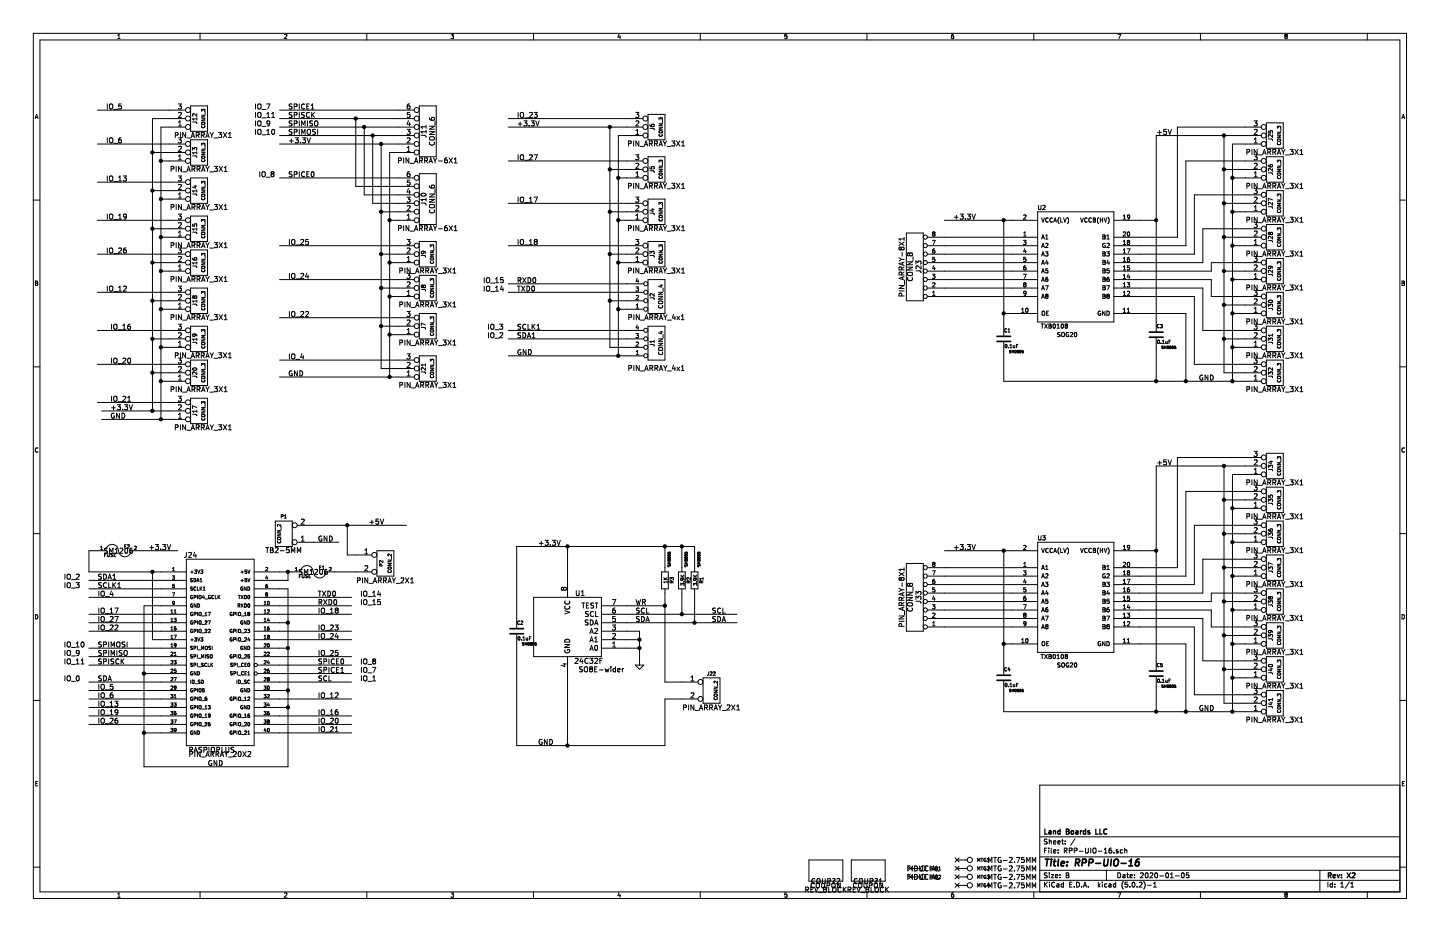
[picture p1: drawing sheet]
EESchema Schematic File Version 4
LIBS:RPP-UIO-16-cache
EELAYER 26 0
EELAYER END
$Descr B 17000 11000
encoding utf-8
Sheet 1 1
Title "RPP-UIO-16"
Date "2020-01-05"
Rev "X2"
Comp "Land Boards LLC"
Comment1 ""
Comment2 ""
Comment3 ""
Comment4 ""
$EndDescr
$Comp
L RPP-UIO-16-rescue:CONN_4 J2
U 1 1
P 7750 3500
F 0 "J2" V 7700 3500 50  0000 C CNN
F 1 "CONN_4" V 7800 3500 50  0000 C CNN
F 2 "PIN_ARRAY_4x1" H 7750 3750 60  0000 C CNN
F 3 "" H 7750 3500 60  0000 C CNN
	1    7750 3500
	1    0    0    1   
$EndComp
$Comp
L RPP-UIO-16-rescue:CONN_3 J6
U 1 1
P 7750 1500
F 0 "J6" V 7700 1500 50  0000 C CNN
F 1 "CONN_3" V 7800 1500 40  0000 C CNN
F 2 "PIN_ARRAY_3X1" H 7750 1700 60  0000 C CNN
F 3 "" H 7750 1500 60  0000 C CNN
	1    7750 1500
	1    0    0    1   
$EndComp
$Comp
L RPP-UIO-16-rescue:CONN_3 J9
U 1 1
P 5050 3000
F 0 "J9" V 5000 3000 50  0000 C CNN
F 1 "CONN_3" V 5100 3000 40  0000 C CNN
F 2 "PIN_ARRAY_3X1" H 5050 3200 60  0000 C CNN
F 3 "" H 5050 3000 60  0000 C CNN
	1    5050 3000
	1    0    0    1   
$EndComp
$Comp
L RPP-UIO-16-rescue:CONN_3 J8
U 1 1
P 5050 3400
F 0 "J8" V 5000 3400 50  0000 C CNN
F 1 "CONN_3" V 5100 3400 40  0000 C CNN
F 2 "PIN_ARRAY_3X1" H 5050 3600 60  0000 C CNN
F 3 "" H 5050 3400 60  0000 C CNN
	1    5050 3400
	1    0    0    1   
$EndComp
$Comp
L RPP-UIO-16-rescue:CONN_3 J7
U 1 1
P 5050 3850
F 0 "J7" V 5000 3850 50  0000 C CNN
F 1 "CONN_3" V 5100 3850 40  0000 C CNN
F 2 "PIN_ARRAY_3X1" H 5050 4050 60  0000 C CNN
F 3 "" H 5050 3850 60  0000 C CNN
	1    5050 3850
	1    0    0    1   
$EndComp
$Comp
L RPP-UIO-16-rescue:CONN_6 J11
U 1 1
P 5050 1550
F 0 "J11" V 5000 1550 60  0000 C CNN
F 1 "CONN_6" V 5100 1550 60  0000 C CNN
F 2 "PIN_ARRAY-6X1" H 5050 1900 60  0000 C CNN
F 3 "" H 5050 1550 60  0000 C CNN
	1    5050 1550
	1    0    0    1   
$EndComp
$Comp
L RPP-UIO-16-rescue:CONN_6 J10
U 1 1
P 5050 2350
F 0 "J10" V 5000 2350 60  0000 C CNN
F 1 "CONN_6" V 5100 2350 60  0000 C CNN
F 2 "PIN_ARRAY-6X1" H 5050 2700 60  0000 C CNN
F 3 "" H 5050 2350 60  0000 C CNN
	1    5050 2350
	1    0    0    1   
$EndComp
$Comp
L RPP-UIO-16-rescue:CONN_4 J1
U 1 1
P 7750 4050
F 0 "J1" V 7700 4050 50  0000 C CNN
F 1 "CONN_4" V 7800 4050 50  0000 C CNN
F 2 "PIN_ARRAY_4x1" H 7750 4350 60  0000 C CNN
F 3 "" H 7750 4050 60  0000 C CNN
	1    7750 4050
	1    0    0    1   
$EndComp
$Comp
L RPP-UIO-16-rescue:CONN_3 J5
U 1 1
P 7750 2000
F 0 "J5" V 7700 2000 50  0000 C CNN
F 1 "CONN_3" V 7800 2000 40  0000 C CNN
F 2 "PIN_ARRAY_3X1" H 7750 2200 60  0000 C CNN
F 3 "" H 7750 2000 60  0000 C CNN
	1    7750 2000
	1    0    0    1   
$EndComp
$Comp
L RPP-UIO-16-rescue:CONN_3 J4
U 1 1
P 7750 2500
F 0 "J4" V 7700 2500 50  0000 C CNN
F 1 "CONN_3" V 7800 2500 40  0000 C CNN
F 2 "PIN_ARRAY_3X1" H 7750 2700 60  0000 C CNN
F 3 "" H 7750 2500 60  0000 C CNN
	1    7750 2500
	1    0    0    1   
$EndComp
$Comp
L RPP-UIO-16-rescue:CONN_3 J3
U 1 1
P 7750 3000
F 0 "J3" V 7700 3000 50  0000 C CNN
F 1 "CONN_3" V 7800 3000 40  0000 C CNN
F 2 "PIN_ARRAY_3X1" H 7750 3200 60  0000 C CNN
F 3 "" H 7750 3000 60  0000 C CNN
	1    7750 3000
	1    0    0    1   
$EndComp
Text Label 2450 9050 0    60   ~ 0
GND
Text Label 1750 6500 0    60   ~ 0
+3.3V
Text Label 1150 6850 0    60   ~ 0
SDA1
Text Label 1150 6950 0    60   ~ 0
SCLK1
Text Label 1150 7050 0    60   ~ 0
IO_4
Text Label 3750 7050 0    60   ~ 0
TXD0
Text Label 3750 7150 0    60   ~ 0
RXD0
Text Label 3750 7250 0    60   ~ 0
IO_18
Text Label 3750 7450 0    60   ~ 0
IO_23
Text Label 3750 7550 0    60   ~ 0
IO_24
Text Label 1150 7250 0    60   ~ 0
IO_17
Text Label 1150 7350 0    60   ~ 0
IO_27
Text Label 1150 7450 0    60   ~ 0
IO_22
Text Label 3750 7750 0    60   ~ 0
IO_25
Text Label 1150 7650 0    60   ~ 0
SPIMOSI
Text Label 1150 7750 0    60   ~ 0
SPIMISO
Text Label 1150 7850 0    60   ~ 0
SPISCK
Text Label 3750 7850 0    60   ~ 0
SPICE0
Text Label 3750 7950 0    60   ~ 0
SPICE1
Text Label 6100 3450 0    60   ~ 0
TXD0
Text Label 6100 3350 0    60   ~ 0
RXD0
Text Label 6100 2900 0    60   ~ 0
IO_18
Text Label 6100 1400 0    60   ~ 0
IO_23
Text Label 3400 3300 0    60   ~ 0
IO_24
Text Label 3400 2900 0    60   ~ 0
IO_25
Text Label 3400 1300 0    60   ~ 0
SPICE1
Text Label 6100 4000 0    60   ~ 0
SDA1
Text Label 6100 3900 0    60   ~ 0
SCLK1
Text Label 3400 3750 0    60   ~ 0
IO_22
Text Label 3400 1600 0    60   ~ 0
SPIMOSI
Text Label 3400 1500 0    60   ~ 0
SPIMISO
Text Label 3400 1400 0    60   ~ 0
SPISCK
Text Label 6100 4200 0    60   ~ 0
GND
$Comp
L RPP-UIO-16-rescue:FUSE F2
U 1 1
P 1400 6500
F 0 "F2" H 1500 6550 40  0000 C CNN
F 1 "FUSE" H 1300 6450 40  0000 C CNN
F 2 "SM1206" H 1400 6500 60  0000 C CNN
F 3 "~" H 1400 6500 60  0000 C CNN
	1    1400 6500
	1    0    0    -1  
$EndComp
$Comp
L RPP-UIO-16-rescue:COUPON COUP?2
U 1 1
P 9750 10400
F 0 "COUP?2" H 9750 10400 60  0000 C CNN
F 1 "COUPON" H 9750 10350 60  0000 C CNN
F 2 "REV_BLOCK" H 9750 10300 60  0000 C CNN
F 3 "~" H 9750 10400 60  0000 C CNN
	1    9750 10400
	1    0    0    -1  
$EndComp
$Comp
L RPP-UIO-16-rescue:COUPON COUP?1
U 1 1
P 10250 10400
F 0 "COUP?1" H 10250 10400 60  0000 C CNN
F 1 "COUPON" H 10250 10350 60  0000 C CNN
F 2 "REV_BLOCK" H 10250 10300 60  0000 C CNN
F 3 "~" H 10250 10400 60  0000 C CNN
	1    10250 10400
	1    0    0    -1  
$EndComp
Text Label 3400 4250 0    60   ~ 0
IO_4
Text Label 6100 2400 0    60   ~ 0
IO_17
Text Label 6100 1900 0    60   ~ 0
IO_27
$Comp
L RPP-UIO-16-rescue:RASPIOPLUS J24
U 1 1
P 2600 7700
F 0 "J24" H 2250 8850 60  0000 C CNN
F 1 "RASPIOPLUS" H 2500 6550 60  0000 C CNN
F 2 "PIN_ARRAY_20X2" H 2600 6500 60  0000 C CNN
F 3 "~" H 2600 8050 60  0000 C CNN
	1    2600 7700
	1    0    0    -1  
$EndComp
Text Label 1150 8150 0    60   ~ 0
IO_5
Text Label 1150 8250 0    60   ~ 0
IO_6
Text Label 1150 8350 0    60   ~ 0
IO_13
Text Label 1150 8450 0    60   ~ 0
IO_19
Text Label 1150 8550 0    60   ~ 0
IO_26
Text Label 3750 8250 0    60   ~ 0
IO_12
Text Label 3750 8450 0    60   ~ 0
IO_16
Text Label 3750 8550 0    60   ~ 0
IO_20
Text Label 3750 8650 0    60   ~ 0
IO_21
$Comp
L RPP-UIO-16-rescue:CONN_3 J12
U 1 1
P 2350 1400
F 0 "J12" V 2300 1400 50  0000 C CNN
F 1 "CONN_3" V 2400 1400 40  0000 C CNN
F 2 "PIN_ARRAY_3X1" H 2400 1600 60  0000 C CNN
F 3 "" H 2350 1400 60  0000 C CNN
	1    2350 1400
	1    0    0    1   
$EndComp
$Comp
L RPP-UIO-16-rescue:CONN_3 J13
U 1 1
P 2350 1800
F 0 "J13" V 2300 1800 50  0000 C CNN
F 1 "CONN_3" V 2400 1800 40  0000 C CNN
F 2 "PIN_ARRAY_3X1" H 2350 2000 60  0000 C CNN
F 3 "" H 2350 1800 60  0000 C CNN
	1    2350 1800
	1    0    0    1   
$EndComp
$Comp
L RPP-UIO-16-rescue:CONN_3 J14
U 1 1
P 2350 2250
F 0 "J14" V 2300 2250 50  0000 C CNN
F 1 "CONN_3" V 2400 2250 40  0000 C CNN
F 2 "PIN_ARRAY_3X1" H 2350 2450 60  0000 C CNN
F 3 "" H 2350 2250 60  0000 C CNN
	1    2350 2250
	1    0    0    1   
$EndComp
$Comp
L RPP-UIO-16-rescue:CONN_3 J15
U 1 1
P 2350 2700
F 0 "J15" V 2300 2700 50  0000 C CNN
F 1 "CONN_3" V 2400 2700 40  0000 C CNN
F 2 "PIN_ARRAY_3X1" H 2350 2900 60  0000 C CNN
F 3 "" H 2350 2700 60  0000 C CNN
	1    2350 2700
	1    0    0    1   
$EndComp
$Comp
L RPP-UIO-16-rescue:CONN_3 J16
U 1 1
P 2350 3100
F 0 "J16" V 2300 3100 50  0000 C CNN
F 1 "CONN_3" V 2400 3100 40  0000 C CNN
F 2 "PIN_ARRAY_3X1" H 2350 3300 60  0000 C CNN
F 3 "" H 2350 3100 60  0000 C CNN
	1    2350 3100
	1    0    0    1   
$EndComp
$Comp
L RPP-UIO-16-rescue:CONN_3 J18
U 1 1
P 2350 3550
F 0 "J18" V 2300 3550 50  0000 C CNN
F 1 "CONN_3" V 2400 3550 40  0000 C CNN
F 2 "PIN_ARRAY_3X1" H 2350 3750 60  0000 C CNN
F 3 "" H 2350 3550 60  0000 C CNN
	1    2350 3550
	1    0    0    1   
$EndComp
$Comp
L RPP-UIO-16-rescue:CONN_3 J19
U 1 1
P 2350 4000
F 0 "J19" V 2300 4000 50  0000 C CNN
F 1 "CONN_3" V 2400 4000 40  0000 C CNN
F 2 "PIN_ARRAY_3X1" H 2400 4200 60  0000 C CNN
F 3 "" H 2350 4000 60  0000 C CNN
	1    2350 4000
	1    0    0    1   
$EndComp
$Comp
L RPP-UIO-16-rescue:CONN_3 J20
U 1 1
P 2350 4400
F 0 "J20" V 2300 4400 50  0000 C CNN
F 1 "CONN_3" V 2400 4400 40  0000 C CNN
F 2 "PIN_ARRAY_3X1" H 2350 4600 60  0000 C CNN
F 3 "" H 2350 4400 60  0000 C CNN
	1    2350 4400
	1    0    0    1   
$EndComp
$Comp
L RPP-UIO-16-rescue:CONN_3 J17
U 1 1
P 2350 4850
F 0 "J17" V 2300 4850 50  0000 C CNN
F 1 "CONN_3" V 2400 4850 40  0000 C CNN
F 2 "PIN_ARRAY_3X1" H 2400 5050 60  0000 C CNN
F 3 "" H 2350 4850 60  0000 C CNN
	1    2350 4850
	1    0    0    1   
$EndComp
Text Label 1300 4850 0    60   ~ 0
+3.3V
Text Label 1300 4950 0    60   ~ 0
GND
Text Label 1250 1300 0    60   ~ 0
IO_5
Text Label 1250 1700 0    60   ~ 0
IO_6
Text Label 1250 2150 0    60   ~ 0
IO_13
Text Label 1250 2600 0    60   ~ 0
IO_19
Text Label 1250 3000 0    60   ~ 0
IO_26
Text Label 1250 3450 0    60   ~ 0
IO_12
Text Label 1300 3900 0    60   ~ 0
IO_16
Text Label 1300 4300 0    60   ~ 0
IO_20
Text Label 1300 4750 0    60   ~ 0
IO_21
$Comp
L RPP-UIO-16-rescue:CONN_1 MTG4
U 1 1
P 11450 10450
F 0 "MTG4" H 11530 10450 40  0000 L CNN
F 1 "CONN_1" H 11450 10505 30  0001 C CNN
F 2 "MTG-2.75MM" H 11950 10450 60  0000 C CNN
F 3 "" H 11450 10450 60  0000 C CNN
	1    11450 10450
	1    0    0    -1  
$EndComp
$Comp
L RPP-UIO-16-rescue:CONN_1 MTG3
U 1 1
P 11450 10350
F 0 "MTG3" H 11530 10350 40  0000 L CNN
F 1 "CONN_1" H 11450 10405 30  0001 C CNN
F 2 "MTG-2.75MM" H 11950 10350 60  0000 C CNN
F 3 "" H 11450 10350 60  0000 C CNN
	1    11450 10350
	1    0    0    -1  
$EndComp
$Comp
L RPP-UIO-16-rescue:CONN_1 MTG2
U 1 1
P 11450 10250
F 0 "MTG2" H 11530 10250 40  0000 L CNN
F 1 "CONN_1" H 11450 10305 30  0001 C CNN
F 2 "MTG-2.75MM" H 11950 10250 60  0000 C CNN
F 3 "" H 11450 10250 60  0000 C CNN
	1    11450 10250
	1    0    0    -1  
$EndComp
$Comp
L RPP-UIO-16-rescue:CONN_1 MTG1
U 1 1
P 11450 10150
F 0 "MTG1" H 11530 10150 40  0000 L CNN
F 1 "CONN_1" H 11450 10205 30  0001 C CNN
F 2 "MTG-2.75MM" H 11950 10150 60  0000 C CNN
F 3 "" H 11450 10150 60  0000 C CNN
	1    11450 10150
	1    0    0    -1  
$EndComp
NoConn ~ 11300 10450
NoConn ~ 11300 10350
NoConn ~ 11300 10250
NoConn ~ 11300 10150
Text Label 3400 2100 0    60   ~ 0
SPICE0
Text Label 3400 1700 0    60   ~ 0
+3.3V
$Comp
L RPP-UIO-16-rescue:CONN_3 J21
U 1 1
P 5050 4350
F 0 "J21" V 5000 4350 50  0000 C CNN
F 1 "CONN_3" V 5100 4350 40  0000 C CNN
F 2 "PIN_ARRAY_3X1" H 5050 4550 60  0000 C CNN
F 3 "" H 5050 4350 60  0000 C CNN
	1    5050 4350
	1    0    0    1   
$EndComp
Text Label 3400 4450 0    60   ~ 0
GND
Text Label 6100 1500 0    60   ~ 0
+3.3V
Text Label 6350 6450 0    60   ~ 0
+3.3V
Text Label 6350 8800 0    60   ~ 0
GND
Text Label 1150 8050 0    60   ~ 0
SDA
Text Label 3750 8050 0    60   ~ 0
SCL
Text Label 8400 7350 0    60   ~ 0
SDA
Text Label 8400 7250 0    60   ~ 0
SCL
$Comp
L Device:R R3
U 1 1
P 7850 6850
F 0 "R3" V 7930 6850 40  0000 C CNN
F 1 "1K" V 7857 6851 40  0000 C CNN
F 2 "SM0805" V 7900 7100 30  0000 C CNN
F 3 "~" H 7850 6850 30  0000 C CNN
	1    7850 6850
	1    0    0    -1  
$EndComp
Text Label 7500 7150 0    60   ~ 0
WR
Text Label 7500 7250 0    60   ~ 0
SCL
Text Label 7500 7350 0    60   ~ 0
SDA
$Comp
L RPP-UIO-16-rescue:24C512 U1
U 1 1
P 6700 7350
F 0 "U1" H 6850 7700 60  0000 C CNN
F 1 "24C32F" H 6950 6900 60  0000 C CNN
F 2 "SO8E-wider" H 7100 6800 60  0000 C CNN
F 3 "~" H 6700 7350 60  0000 C CNN
	1    6700 7350
	1    0    0    -1  
$EndComp
$Comp
L RPP-UIO-16-rescue:TXB0108 U2
U 1 1
P 12700 3150
F 0 "U2" H 12300 3850 50  0000 C CNN
F 1 "TXB0108" H 12450 2450 50  0000 C CNN
F 2 "SOG20" H 12600 2350 50  0000 C CNN
F 3 "DOCUMENTATION" H 12650 2400 50  0001 C CNN
	1    12700 3150
	1    0    0    -1  
$EndComp
Text Label 11250 2600 0    60   ~ 0
+3.3V
$Comp
L RPP-UIO-16-rescue:CONN_8 J23
U 1 1
P 10800 3150
F 0 "J23" V 10750 3150 60  0000 C CNN
F 1 "CONN_8" V 10850 3150 60  0000 C CNN
F 2 "PIN_ARRAY-8X1" V 10950 3150 60  0000 C CNN
F 3 "" H 10800 3150 60  0000 C CNN
	1    10800 3150
	-1   0    0    1   
$EndComp
$Comp
L RPP-UIO-16-rescue:CONN_3 J25
U 1 1
P 15050 1600
F 0 "J25" V 15000 1600 50  0000 C CNN
F 1 "CONN_3" V 15100 1600 40  0000 C CNN
F 2 "PIN_ARRAY_3X1" H 15050 1800 60  0000 C CNN
F 3 "" H 15050 1600 60  0000 C CNN
	1    15050 1600
	1    0    0    1   
$EndComp
Text Label 4350 6200 0    60   ~ 0
+5V
Text Label 13650 1600 0    60   ~ 0
+5V
$Comp
L RPP-UIO-16-rescue:CONN_3 J26
U 1 1
P 15050 2000
F 0 "J26" V 15000 2000 50  0000 C CNN
F 1 "CONN_3" V 15100 2000 40  0000 C CNN
F 2 "PIN_ARRAY_3X1" H 15050 2200 60  0000 C CNN
F 3 "" H 15050 2000 60  0000 C CNN
	1    15050 2000
	1    0    0    1   
$EndComp
$Comp
L RPP-UIO-16-rescue:CONN_3 J27
U 1 1
P 15050 2400
F 0 "J27" V 15000 2400 50  0000 C CNN
F 1 "CONN_3" V 15100 2400 40  0000 C CNN
F 2 "PIN_ARRAY_3X1" H 15050 2600 60  0000 C CNN
F 3 "" H 15050 2400 60  0000 C CNN
	1    15050 2400
	1    0    0    1   
$EndComp
$Comp
L RPP-UIO-16-rescue:CONN_3 J28
U 1 1
P 15050 2800
F 0 "J28" V 15000 2800 50  0000 C CNN
F 1 "CONN_3" V 15100 2800 40  0000 C CNN
F 2 "PIN_ARRAY_3X1" H 15050 3000 60  0000 C CNN
F 3 "" H 15050 2800 60  0000 C CNN
	1    15050 2800
	1    0    0    1   
$EndComp
$Comp
L RPP-UIO-16-rescue:CONN_3 J29
U 1 1
P 15050 3200
F 0 "J29" V 15000 3200 50  0000 C CNN
F 1 "CONN_3" V 15100 3200 40  0000 C CNN
F 2 "PIN_ARRAY_3X1" H 15050 3400 60  0000 C CNN
F 3 "" H 15050 3200 60  0000 C CNN
	1    15050 3200
	1    0    0    1   
$EndComp
$Comp
L RPP-UIO-16-rescue:CONN_3 J30
U 1 1
P 15050 3600
F 0 "J30" V 15000 3600 50  0000 C CNN
F 1 "CONN_3" V 15100 3600 40  0000 C CNN
F 2 "PIN_ARRAY_3X1" H 15050 3800 60  0000 C CNN
F 3 "" H 15050 3600 60  0000 C CNN
	1    15050 3600
	1    0    0    1   
$EndComp
$Comp
L RPP-UIO-16-rescue:CONN_3 J31
U 1 1
P 15050 4000
F 0 "J31" V 15000 4000 50  0000 C CNN
F 1 "CONN_3" V 15100 4000 40  0000 C CNN
F 2 "PIN_ARRAY_3X1" H 15050 4200 60  0000 C CNN
F 3 "" H 15050 4000 60  0000 C CNN
	1    15050 4000
	1    0    0    1   
$EndComp
$Comp
L RPP-UIO-16-rescue:CONN_3 J32
U 1 1
P 15050 4400
F 0 "J32" V 15000 4400 50  0000 C CNN
F 1 "CONN_3" V 15100 4400 40  0000 C CNN
F 2 "PIN_ARRAY_3X1" H 15050 4600 60  0000 C CNN
F 3 "" H 15050 4400 60  0000 C CNN
	1    15050 4400
	1    0    0    1   
$EndComp
Text Label 14150 4500 0    60   ~ 0
GND
$Comp
L RPP-UIO-16-rescue:FUSE F1
U 1 1
P 3700 6750
F 0 "F1" H 3800 6800 40  0000 C CNN
F 1 "FUSE" H 3600 6700 40  0000 C CNN
F 2 "SM1206" H 3700 6750 60  0000 C CNN
F 3 "~" H 3700 6750 60  0000 C CNN
	1    3700 6750
	1    0    0    -1  
$EndComp
$Comp
L Device:C C1
U 1 1
P 11850 4000
F 0 "C1" H 11850 4100 40  0000 L CNN
F 1 "0.1uF" H 11856 3915 40  0000 L CNN
F 2 "SM0805" H 12000 3850 30  0000 C CNN
F 3 "~" H 11850 4000 60  0000 C CNN
	1    11850 4000
	1    0    0    -1  
$EndComp
$Comp
L Device:C C3
U 1 1
P 13650 3950
F 0 "C3" H 13650 4050 40  0000 L CNN
F 1 "0.1uF" H 13656 3865 40  0000 L CNN
F 2 "SM0805" H 13800 3800 30  0000 C CNN
F 3 "~" H 13650 3950 60  0000 C CNN
	1    13650 3950
	1    0    0    -1  
$EndComp
$Comp
L Device:C C2
U 1 1
P 6100 7450
F 0 "C2" H 6100 7550 40  0000 L CNN
F 1 "0.1uF" H 6106 7365 40  0000 L CNN
F 2 "SM0805" H 6250 7300 30  0000 C CNN
F 3 "~" H 6100 7450 60  0000 C CNN
	1    6100 7450
	1    0    0    -1  
$EndComp
Wire Wire Line
	1050 6750 1800 6750
Connection ~ 1800 6750
Wire Wire Line
	1900 6950 1050 6950
Wire Wire Line
	1900 7050 1050 7050
Wire Wire Line
	1900 7250 1050 7250
Wire Wire Line
	1900 7350 1050 7350
Wire Wire Line
	1900 7450 1050 7450
Wire Wire Line
	1900 6850 1050 6850
Wire Wire Line
	1900 7650 1050 7650
Wire Wire Line
	1900 7750 1050 7750
Wire Wire Line
	1900 8150 1050 8150
Wire Wire Line
	4150 7050 3300 7050
Wire Wire Line
	4150 7150 3300 7150
Wire Wire Line
	4150 7250 3300 7250
Wire Wire Line
	4150 7450 3300 7450
Wire Wire Line
	4150 7550 3300 7550
Wire Wire Line
	4150 7750 3300 7750
Wire Wire Line
	4150 7850 3300 7850
Wire Wire Line
	4150 7950 3300 7950
Wire Wire Line
	1800 6750 1800 7550
Wire Wire Line
	1800 7550 1900 7550
Wire Wire Line
	1900 7150 1700 7150
Wire Wire Line
	1700 7150 1700 7950
Wire Wire Line
	1700 7950 1900 7950
Wire Wire Line
	3400 9050 1700 9050
Wire Wire Line
	3400 6950 3400 7350
Wire Wire Line
	3400 6950 3300 6950
Connection ~ 1700 7950
Wire Wire Line
	3300 7350 3400 7350
Connection ~ 3400 7350
Wire Wire Line
	3300 7650 3400 7650
Connection ~ 3400 7650
Wire Wire Line
	3300 1300 4700 1300
Wire Wire Line
	3300 1500 4300 1500
Wire Wire Line
	3300 1600 4400 1600
Wire Wire Line
	3300 1700 4500 1700
Wire Wire Line
	3300 1400 4200 1400
Wire Wire Line
	4700 1800 4600 1800
Wire Wire Line
	6000 4200 7300 4200
Connection ~ 7300 4200
Wire Wire Line
	7300 3650 7400 3650
Connection ~ 7300 3650
Wire Wire Line
	7300 3100 7400 3100
Connection ~ 7300 3100
Wire Wire Line
	7300 2600 7400 2600
Connection ~ 7300 2600
Wire Wire Line
	7400 2100 7300 2100
Connection ~ 7300 2100
Wire Wire Line
	7400 1600 7300 1600
Wire Wire Line
	4600 3950 4700 3950
Connection ~ 4600 3950
Wire Wire Line
	4600 3500 4700 3500
Connection ~ 4600 3500
Wire Wire Line
	4600 3100 4700 3100
Connection ~ 4600 3100
Wire Wire Line
	4700 2600 4600 2600
Connection ~ 4600 2600
Wire Wire Line
	4700 2500 4500 2500
Connection ~ 4500 2500
Wire Wire Line
	4500 3000 4700 3000
Connection ~ 4500 3000
Wire Wire Line
	4500 3400 4700 3400
Connection ~ 4500 3400
Wire Wire Line
	4500 3850 4700 3850
Connection ~ 4500 3850
Wire Wire Line
	6000 1500 7200 1500
Connection ~ 7200 1500
Wire Wire Line
	7400 2000 7200 2000
Connection ~ 7200 2000
Wire Wire Line
	7200 2500 7400 2500
Connection ~ 7200 2500
Wire Wire Line
	7200 3000 7400 3000
Connection ~ 7200 3000
Wire Wire Line
	7200 3550 7400 3550
Connection ~ 7200 3550
Wire Wire Line
	3300 8150 3400 8150
Connection ~ 3400 8150
Wire Wire Line
	3300 8350 3400 8350
Connection ~ 3400 8350
Wire Wire Line
	1900 8650 1700 8650
Connection ~ 1700 8650
Wire Wire Line
	1900 7850 1050 7850
Wire Wire Line
	1900 8250 1050 8250
Wire Wire Line
	1900 8350 1050 8350
Wire Wire Line
	1900 8450 1050 8450
Wire Wire Line
	1900 8550 1050 8550
Wire Wire Line
	4150 8250 3300 8250
Wire Wire Line
	4150 8550 3300 8550
Wire Wire Line
	4150 8650 3300 8650
Wire Wire Line
	4150 8450 3300 8450
Wire Wire Line
	1200 4850 1800 4850
Wire Wire Line
	2000 1500 1900 1500
Wire Wire Line
	1900 1500 1900 1900
Wire Wire Line
	1200 4950 1900 4950
Connection ~ 1900 4950
Wire Wire Line
	1800 1400 1800 1800
Wire Wire Line
	1800 1400 2000 1400
Connection ~ 1800 4850
Wire Wire Line
	2000 1900 1900 1900
Connection ~ 1900 1900
Wire Wire Line
	2000 1800 1800 1800
Connection ~ 1800 1800
Wire Wire Line
	2000 2350 1900 2350
Connection ~ 1900 2350
Wire Wire Line
	2000 2250 1800 2250
Connection ~ 1800 2250
Wire Wire Line
	2000 2800 1900 2800
Connection ~ 1900 2800
Wire Wire Line
	2000 2700 1800 2700
Connection ~ 1800 2700
Wire Wire Line
	2000 3200 1900 3200
Connection ~ 1900 3200
Wire Wire Line
	2000 3100 1800 3100
Connection ~ 1800 3100
Wire Wire Line
	2000 3650 1900 3650
Connection ~ 1900 3650
Wire Wire Line
	2000 3550 1800 3550
Connection ~ 1800 3550
Wire Wire Line
	2000 4100 1900 4100
Connection ~ 1900 4100
Wire Wire Line
	2000 4000 1800 4000
Connection ~ 1800 4000
Wire Wire Line
	2000 4500 1900 4500
Connection ~ 1900 4500
Wire Wire Line
	2000 4400 1800 4400
Connection ~ 1800 4400
Wire Wire Line
	2000 1300 1150 1300
Wire Wire Line
	2000 1700 1150 1700
Wire Wire Line
	2000 2150 1150 2150
Wire Wire Line
	2000 2600 1150 2600
Wire Wire Line
	2000 3000 1150 3000
Wire Wire Line
	2000 3450 1150 3450
Wire Wire Line
	2000 4300 1150 4300
Wire Wire Line
	2000 4750 1150 4750
Wire Wire Line
	2000 3900 1150 3900
Connection ~ 4500 1700
Wire Wire Line
	4700 2400 4400 2400
Wire Wire Line
	4400 2400 4400 1600
Connection ~ 4400 1600
Wire Wire Line
	4700 2300 4300 2300
Wire Wire Line
	4300 2300 4300 1500
Connection ~ 4300 1500
Wire Wire Line
	4700 2200 4200 2200
Wire Wire Line
	4200 2200 4200 1400
Connection ~ 4200 1400
Wire Wire Line
	4700 2100 3300 2100
Wire Wire Line
	4700 2900 3300 2900
Wire Wire Line
	4700 3300 3300 3300
Wire Wire Line
	4700 3750 3300 3750
Wire Wire Line
	3300 4450 4600 4450
Connection ~ 4600 4450
Wire Wire Line
	4700 4250 3300 4250
Wire Wire Line
	7200 4100 7400 4100
Wire Wire Line
	7400 1400 6000 1400
Wire Wire Line
	7400 1900 6000 1900
Wire Wire Line
	7400 2400 6000 2400
Wire Wire Line
	7400 2900 6000 2900
Wire Wire Line
	7400 3450 6000 3450
Wire Wire Line
	7400 3350 6000 3350
Wire Wire Line
	7400 4000 6000 4000
Wire Wire Line
	7400 3900 6000 3900
Wire Wire Line
	1050 6750 1050 6500
Wire Wire Line
	1050 6500 1150 6500
Wire Wire Line
	1650 6500 2100 6500
Wire Wire Line
	4600 1800 4600 2600
Wire Wire Line
	4500 1700 4500 2500
Wire Wire Line
	4500 4350 4700 4350
Wire Wire Line
	7300 1600 7300 2100
Wire Wire Line
	7200 1500 7200 2000
Wire Wire Line
	6700 6450 6700 6850
Wire Wire Line
	6700 7950 6700 8800
Connection ~ 6700 6450
Connection ~ 6700 8800
Wire Wire Line
	1900 8050 1050 8050
Wire Wire Line
	3300 8050 4150 8050
Wire Wire Line
	7400 7350 8200 7350
Wire Wire Line
	7400 7250 8050 7250
Wire Wire Line
	7400 7150 7850 7150
Wire Wire Line
	7850 7000 7850 7150
Connection ~ 7850 7150
Wire Wire Line
	7850 6450 7850 6700
Connection ~ 7850 6450
Wire Wire Line
	3300 6850 3400 6850
Wire Wire Line
	3400 6850 3400 6750
Wire Wire Line
	3300 6750 3400 6750
Connection ~ 3400 6750
Wire Wire Line
	11950 3700 11850 3700
Wire Wire Line
	11850 2600 11850 3700
Wire Wire Line
	11150 2600 11850 2600
Connection ~ 11850 2600
Wire Wire Line
	11950 2800 11150 2800
Wire Wire Line
	11950 2900 11150 2900
Wire Wire Line
	11950 3000 11150 3000
Wire Wire Line
	11950 3100 11150 3100
Wire Wire Line
	11950 3200 11150 3200
Wire Wire Line
	11950 3300 11150 3300
Wire Wire Line
	11950 3400 11150 3400
Wire Wire Line
	11950 3500 11150 3500
Wire Wire Line
	13450 3700 14000 3700
Wire Wire Line
	14000 4500 14000 3700
Wire Wire Line
	11850 4500 13650 4500
Wire Wire Line
	14700 1700 14550 1700
Wire Wire Line
	14550 1700 14550 2100
Connection ~ 14550 4500
Wire Wire Line
	13450 2600 13650 2600
Wire Wire Line
	13650 1600 13650 2600
Wire Wire Line
	13650 1600 14450 1600
Wire Wire Line
	14450 1600 14450 2000
Wire Wire Line
	14450 4400 14700 4400
Connection ~ 14450 1600
Wire Wire Line
	14700 4100 14550 4100
Connection ~ 14550 4100
Wire Wire Line
	14700 3700 14550 3700
Connection ~ 14550 3700
Wire Wire Line
	14700 3300 14550 3300
Connection ~ 14550 3300
Wire Wire Line
	14700 2900 14550 2900
Connection ~ 14550 2900
Wire Wire Line
	14700 2500 14550 2500
Connection ~ 14550 2500
Wire Wire Line
	14700 2100 14550 2100
Connection ~ 14550 2100
Wire Wire Line
	14700 2000 14450 2000
Connection ~ 14450 2000
Wire Wire Line
	14700 2400 14450 2400
Connection ~ 14450 2400
Wire Wire Line
	14700 2800 14450 2800
Connection ~ 14450 2800
Wire Wire Line
	14700 3200 14450 3200
Connection ~ 14450 3200
Wire Wire Line
	14700 3600 14450 3600
Connection ~ 14450 3600
Wire Wire Line
	14700 4000 14450 4000
Connection ~ 14450 4000
Wire Wire Line
	14700 4300 14100 4300
Wire Wire Line
	14100 4300 14100 3500
Wire Wire Line
	14100 3500 13450 3500
Wire Wire Line
	14700 3900 14200 3900
Wire Wire Line
	14200 3900 14200 3400
Wire Wire Line
	14200 3400 13450 3400
Wire Wire Line
	14700 3500 14300 3500
Wire Wire Line
	14300 3500 14300 3300
Wire Wire Line
	14300 3300 13450 3300
Wire Wire Line
	13450 3200 14300 3200
Wire Wire Line
	14300 3200 14300 3100
Wire Wire Line
	14300 3100 14700 3100
Wire Wire Line
	13450 3100 14200 3100
Wire Wire Line
	14200 3100 14200 2700
Wire Wire Line
	14200 2700 14700 2700
Wire Wire Line
	13450 3000 14100 3000
Wire Wire Line
	14100 3000 14100 2300
Wire Wire Line
	14100 2300 14700 2300
Wire Wire Line
	13450 2900 14000 2900
Wire Wire Line
	14000 2900 14000 1900
Wire Wire Line
	14000 1900 14700 1900
Wire Wire Line
	13450 2800 13900 2800
Wire Wire Line
	13900 2800 13900 1500
Wire Wire Line
	13900 1500 14700 1500
Connection ~ 11850 3700
Wire Wire Line
	11850 4500 11850 4150
Connection ~ 14000 4500
Wire Wire Line
	13650 4100 13650 4500
Connection ~ 13650 4500
Connection ~ 13650 2600
Wire Wire Line
	6100 7300 6100 6450
Wire Wire Line
	6100 7600 6100 8800
$Comp
L RPP-UIO-16-rescue:CONN_1 FID1
U 1 1
P 10900 10250
F 0 "FID1" H 10980 10250 40  0000 L CNN
F 1 "CONN_1" H 10900 10305 30  0001 C CNN
F 2 "FIDUCIAL" H 10900 10250 60  0000 C CNN
F 3 "" H 10900 10250 60  0000 C CNN
	1    10900 10250
	1    0    0    -1  
$EndComp
$Comp
L RPP-UIO-16-rescue:CONN_1 FID2
U 1 1
P 10900 10350
F 0 "FID2" H 10980 10350 40  0000 L CNN
F 1 "CONN_1" H 10900 10405 30  0001 C CNN
F 2 "FIDUCIAL" H 10900 10350 60  0000 C CNN
F 3 "" H 10900 10350 60  0000 C CNN
	1    10900 10350
	1    0    0    -1  
$EndComp
NoConn ~ 10750 10250
NoConn ~ 10750 10350
$Comp
L Device:R R2
U 1 1
P 8050 6850
F 0 "R2" V 8130 6850 40  0000 C CNN
F 1 "3.9K" V 8057 6851 40  0000 C CNN
F 2 "SM0805" V 8100 7100 30  0000 C CNN
F 3 "~" H 8050 6850 30  0000 C CNN
	1    8050 6850
	1    0    0    -1  
$EndComp
$Comp
L Device:R R1
U 1 1
P 8200 6850
F 0 "R1" V 8280 6850 40  0000 C CNN
F 1 "3.9K" V 8207 6851 40  0000 C CNN
F 2 "SM0805" V 8250 7100 30  0000 C CNN
F 3 "~" H 8200 6850 30  0000 C CNN
	1    8200 6850
	1    0    0    -1  
$EndComp
Wire Wire Line
	8200 6450 8200 6700
Wire Wire Line
	8050 6450 8050 6700
Wire Wire Line
	8050 7000 8050 7250
Wire Wire Line
	8200 7000 8200 7350
Wire Wire Line
	7400 7450 7550 7450
Wire Wire Line
	7550 7450 7550 7550
Wire Wire Line
	7400 7550 7550 7550
Connection ~ 7550 7550
Wire Wire Line
	7400 7650 7550 7650
Connection ~ 7550 7650
$Comp
L power:GND #PWR01
U 1 1
P 7550 7800
F 0 "#PWR01" H 7550 7800 30  0001 C CNN
F 1 "GND" H 7550 7730 30  0001 C CNN
F 2 "" H 7550 7800 60  0000 C CNN
F 3 "" H 7550 7800 60  0000 C CNN
	1    7550 7800
	1    0    0    -1  
$EndComp
$Comp
L RPP-UIO-16-rescue:CONN_2 J22
U 1 1
P 8400 8150
F 0 "J22" H 8400 8350 40  0000 C CNN
F 1 "CONN_2" V 8450 8150 40  0000 C CNN
F 2 "PIN_ARRAY_2X1" H 8400 7950 60  0000 C CNN
F 3 "" H 8400 8150 60  0000 C CNN
	1    8400 8150
	1    0    0    -1  
$EndComp
Wire Wire Line
	7850 8050 8050 8050
Wire Wire Line
	8050 8250 7850 8250
Wire Wire Line
	7850 8800 7850 8250
Wire Wire Line
	6100 8800 6700 8800
Wire Wire Line
	6100 6450 6700 6450
Connection ~ 8050 6450
Connection ~ 8200 7350
Connection ~ 8050 7250
$Comp
L RPP-UIO-16-rescue:TXB0108 U3
U 1 1
P 12700 7050
F 0 "U3" H 12300 7750 50  0000 C CNN
F 1 "TXB0108" H 12450 6350 50  0000 C CNN
F 2 "SOG20" H 12600 6250 50  0000 C CNN
F 3 "DOCUMENTATION" H 12650 6300 50  0001 C CNN
	1    12700 7050
	1    0    0    -1  
$EndComp
Text Label 11250 6500 0    60   ~ 0
+3.3V
$Comp
L RPP-UIO-16-rescue:CONN_8 J33
U 1 1
P 10800 7050
F 0 "J33" V 10750 7050 60  0000 C CNN
F 1 "CONN_8" V 10850 7050 60  0000 C CNN
F 2 "PIN_ARRAY-8X1" V 10950 7050 60  0000 C CNN
F 3 "" H 10800 7050 60  0000 C CNN
	1    10800 7050
	-1   0    0    1   
$EndComp
$Comp
L RPP-UIO-16-rescue:CONN_3 J34
U 1 1
P 15050 5500
F 0 "J34" V 15000 5500 50  0000 C CNN
F 1 "CONN_3" V 15100 5500 40  0000 C CNN
F 2 "PIN_ARRAY_3X1" H 15050 5700 60  0000 C CNN
F 3 "" H 15050 5500 60  0000 C CNN
	1    15050 5500
	1    0    0    1   
$EndComp
Text Label 13650 5500 0    60   ~ 0
+5V
$Comp
L RPP-UIO-16-rescue:CONN_3 J35
U 1 1
P 15050 5900
F 0 "J35" V 15000 5900 50  0000 C CNN
F 1 "CONN_3" V 15100 5900 40  0000 C CNN
F 2 "PIN_ARRAY_3X1" H 15050 6100 60  0000 C CNN
F 3 "" H 15050 5900 60  0000 C CNN
	1    15050 5900
	1    0    0    1   
$EndComp
$Comp
L RPP-UIO-16-rescue:CONN_3 J36
U 1 1
P 15050 6300
F 0 "J36" V 15000 6300 50  0000 C CNN
F 1 "CONN_3" V 15100 6300 40  0000 C CNN
F 2 "PIN_ARRAY_3X1" H 15050 6500 60  0000 C CNN
F 3 "" H 15050 6300 60  0000 C CNN
	1    15050 6300
	1    0    0    1   
$EndComp
$Comp
L RPP-UIO-16-rescue:CONN_3 J37
U 1 1
P 15050 6700
F 0 "J37" V 15000 6700 50  0000 C CNN
F 1 "CONN_3" V 15100 6700 40  0000 C CNN
F 2 "PIN_ARRAY_3X1" H 15050 6900 60  0000 C CNN
F 3 "" H 15050 6700 60  0000 C CNN
	1    15050 6700
	1    0    0    1   
$EndComp
$Comp
L RPP-UIO-16-rescue:CONN_3 J38
U 1 1
P 15050 7100
F 0 "J38" V 15000 7100 50  0000 C CNN
F 1 "CONN_3" V 15100 7100 40  0000 C CNN
F 2 "PIN_ARRAY_3X1" H 15050 7300 60  0000 C CNN
F 3 "" H 15050 7100 60  0000 C CNN
	1    15050 7100
	1    0    0    1   
$EndComp
$Comp
L RPP-UIO-16-rescue:CONN_3 J39
U 1 1
P 15050 7500
F 0 "J39" V 15000 7500 50  0000 C CNN
F 1 "CONN_3" V 15100 7500 40  0000 C CNN
F 2 "PIN_ARRAY_3X1" H 15050 7700 60  0000 C CNN
F 3 "" H 15050 7500 60  0000 C CNN
	1    15050 7500
	1    0    0    1   
$EndComp
$Comp
L RPP-UIO-16-rescue:CONN_3 J40
U 1 1
P 15050 7900
F 0 "J40" V 15000 7900 50  0000 C CNN
F 1 "CONN_3" V 15100 7900 40  0000 C CNN
F 2 "PIN_ARRAY_3X1" H 15050 8100 60  0000 C CNN
F 3 "" H 15050 7900 60  0000 C CNN
	1    15050 7900
	1    0    0    1   
$EndComp
$Comp
L RPP-UIO-16-rescue:CONN_3 J41
U 1 1
P 15050 8300
F 0 "J41" V 15000 8300 50  0000 C CNN
F 1 "CONN_3" V 15100 8300 40  0000 C CNN
F 2 "PIN_ARRAY_3X1" H 15050 8500 60  0000 C CNN
F 3 "" H 15050 8300 60  0000 C CNN
	1    15050 8300
	1    0    0    1   
$EndComp
Text Label 14150 8400 0    60   ~ 0
GND
$Comp
L Device:C C4
U 1 1
P 11850 8000
F 0 "C4" H 11850 8100 40  0000 L CNN
F 1 "0.1uF" H 11856 7915 40  0000 L CNN
F 2 "SM0805" H 12000 7850 30  0000 C CNN
F 3 "~" H 11850 8000 60  0000 C CNN
	1    11850 8000
	1    0    0    -1  
$EndComp
$Comp
L Device:C C5
U 1 1
P 13650 7950
F 0 "C5" H 13650 8050 40  0000 L CNN
F 1 "0.1uF" H 13656 7865 40  0000 L CNN
F 2 "SM0805" H 13800 7800 30  0000 C CNN
F 3 "~" H 13650 7950 60  0000 C CNN
	1    13650 7950
	1    0    0    -1  
$EndComp
Wire Wire Line
	11950 7600 11850 7600
Wire Wire Line
	11850 6500 11850 7600
Wire Wire Line
	11150 6500 11850 6500
Connection ~ 11850 6500
Wire Wire Line
	11950 6700 11150 6700
Wire Wire Line
	11950 6800 11150 6800
Wire Wire Line
	11950 6900 11150 6900
Wire Wire Line
	11950 7000 11150 7000
Wire Wire Line
	11950 7100 11150 7100
Wire Wire Line
	11950 7200 11150 7200
Wire Wire Line
	11950 7300 11150 7300
Wire Wire Line
	11950 7400 11150 7400
Wire Wire Line
	13450 7600 14000 7600
Wire Wire Line
	14000 8400 14000 7600
Wire Wire Line
	11850 8400 13650 8400
Wire Wire Line
	14700 5600 14550 5600
Wire Wire Line
	14550 5600 14550 6000
Connection ~ 14550 8400
Wire Wire Line
	13450 6500 13650 6500
Wire Wire Line
	13650 5500 13650 6500
Wire Wire Line
	13650 5500 14450 5500
Wire Wire Line
	14450 5500 14450 5900
Wire Wire Line
	14450 8300 14700 8300
Connection ~ 14450 5500
Wire Wire Line
	14700 8000 14550 8000
Connection ~ 14550 8000
Wire Wire Line
	14700 7600 14550 7600
Connection ~ 14550 7600
Wire Wire Line
	14700 7200 14550 7200
Connection ~ 14550 7200
Wire Wire Line
	14700 6800 14550 6800
Connection ~ 14550 6800
Wire Wire Line
	14700 6400 14550 6400
Connection ~ 14550 6400
Wire Wire Line
	14700 6000 14550 6000
Connection ~ 14550 6000
Wire Wire Line
	14700 5900 14450 5900
Connection ~ 14450 5900
Wire Wire Line
	14700 6300 14450 6300
Connection ~ 14450 6300
Wire Wire Line
	14700 6700 14450 6700
Connection ~ 14450 6700
Wire Wire Line
	14700 7100 14450 7100
Connection ~ 14450 7100
Wire Wire Line
	14700 7500 14450 7500
Connection ~ 14450 7500
Wire Wire Line
	14700 7900 14450 7900
Connection ~ 14450 7900
Wire Wire Line
	14700 8200 14100 8200
Wire Wire Line
	14100 8200 14100 7400
Wire Wire Line
	14100 7400 13450 7400
Wire Wire Line
	14700 7800 14200 7800
Wire Wire Line
	14200 7800 14200 7300
Wire Wire Line
	14200 7300 13450 7300
Wire Wire Line
	14700 7400 14300 7400
Wire Wire Line
	14300 7400 14300 7200
Wire Wire Line
	14300 7200 13450 7200
Wire Wire Line
	13450 7100 14300 7100
Wire Wire Line
	14300 7100 14300 7000
Wire Wire Line
	14300 7000 14700 7000
Wire Wire Line
	13450 7000 14200 7000
Wire Wire Line
	14200 7000 14200 6600
Wire Wire Line
	14200 6600 14700 6600
Wire Wire Line
	13450 6900 14100 6900
Wire Wire Line
	14100 6900 14100 6200
Wire Wire Line
	14100 6200 14700 6200
Wire Wire Line
	13450 6800 14000 6800
Wire Wire Line
	14000 6800 14000 5800
Wire Wire Line
	14000 5800 14700 5800
Wire Wire Line
	13450 6700 13900 6700
Wire Wire Line
	13900 6700 13900 5400
Wire Wire Line
	13900 5400 14700 5400
Connection ~ 11850 7600
Wire Wire Line
	11850 8400 11850 8150
Connection ~ 14000 8400
Wire Wire Line
	13650 8100 13650 8400
Connection ~ 13650 8400
Connection ~ 13650 6500
Wire Wire Line
	3700 6200 4100 6200
$Comp
L RPP-UIO-16-rescue:CONN_2 P1
U 1 1
P 3350 6300
F 0 "P1" H 3350 6100 40  0000 C CNN
F 1 "CONN_2" V 3400 6300 40  0000 C CNN
F 2 "TB2-5MM" H 3350 6500 60  0000 C CNN
F 3 "" H 3350 6300 60  0000 C CNN
	1    3350 6300
	-1   0    0    1   
$EndComp
Wire Wire Line
	3700 6400 4000 6400
Text Label 3750 6400 0    60   ~ 0
GND
Wire Wire Line
	3950 6750 4200 6750
$Comp
L RPP-UIO-16-rescue:CONN_2 P2
U 1 1
P 4550 6650
F 0 "P2" V 4500 6650 40  0000 C CNN
F 1 "CONN_2" V 4600 6650 40  0000 C CNN
F 2 "PIN_ARRAY_2X1" H 4550 6450 60  0000 C CNN
F 3 "" H 4550 6650 60  0000 C CNN
	1    4550 6650
	1    0    0    -1  
$EndComp
Wire Wire Line
	4100 6550 4200 6550
Wire Wire Line
	4100 6550 4100 6200
Connection ~ 4100 6200
Wire Wire Line
	1800 6750 1900 6750
Wire Wire Line
	1700 7950 1700 8650
Wire Wire Line
	3400 7350 3400 7650
Wire Wire Line
	3400 7650 3400 8150
Wire Wire Line
	7300 4200 7400 4200
Wire Wire Line
	7300 3650 7300 4200
Wire Wire Line
	7300 3100 7300 3650
Wire Wire Line
	7300 2600 7300 3100
Wire Wire Line
	7300 2100 7300 2600
Wire Wire Line
	4600 3950 4600 4450
Wire Wire Line
	4600 3500 4600 3950
Wire Wire Line
	4600 3100 4600 3500
Wire Wire Line
	4600 2600 4600 3100
Wire Wire Line
	4500 2500 4500 3000
Wire Wire Line
	4500 3000 4500 3400
Wire Wire Line
	4500 3400 4500 3850
Wire Wire Line
	4500 3850 4500 4350
Wire Wire Line
	7200 1500 7400 1500
Wire Wire Line
	7200 2000 7200 2500
Wire Wire Line
	7200 2500 7200 3000
Wire Wire Line
	7200 3000 7200 3550
Wire Wire Line
	7200 3550 7200 4100
Wire Wire Line
	3400 8150 3400 8350
Wire Wire Line
	3400 8350 3400 9050
Wire Wire Line
	1700 8650 1700 9050
Wire Wire Line
	1900 4950 2000 4950
Wire Wire Line
	1800 4850 2000 4850
Wire Wire Line
	1900 1900 1900 2350
Wire Wire Line
	1800 1800 1800 2250
Wire Wire Line
	1900 2350 1900 2800
Wire Wire Line
	1800 2250 1800 2700
Wire Wire Line
	1900 2800 1900 3200
Wire Wire Line
	1800 2700 1800 3100
Wire Wire Line
	1900 3200 1900 3650
Wire Wire Line
	1800 3100 1800 3550
Wire Wire Line
	1900 3650 1900 4100
Wire Wire Line
	1800 3550 1800 4000
Wire Wire Line
	1900 4100 1900 4500
Wire Wire Line
	1800 4000 1800 4400
Wire Wire Line
	1900 4500 1900 4950
Wire Wire Line
	1800 4400 1800 4850
Wire Wire Line
	4500 1700 4700 1700
Wire Wire Line
	4400 1600 4700 1600
Wire Wire Line
	4300 1500 4700 1500
Wire Wire Line
	4200 1400 4700 1400
Wire Wire Line
	4600 4450 4700 4450
Wire Wire Line
	6700 6450 7850 6450
Wire Wire Line
	6700 8800 7850 8800
Wire Wire Line
	7850 7150 7850 8050
Wire Wire Line
	7850 6450 8050 6450
Wire Wire Line
	3400 6750 3450 6750
Wire Wire Line
	11850 2600 11950 2600
Wire Wire Line
	14550 4500 14700 4500
Wire Wire Line
	14450 1600 14700 1600
Wire Wire Line
	14550 4100 14550 4500
Wire Wire Line
	14550 3700 14550 4100
Wire Wire Line
	14550 3300 14550 3700
Wire Wire Line
	14550 2900 14550 3300
Wire Wire Line
	14550 2500 14550 2900
Wire Wire Line
	14550 2100 14550 2500
Wire Wire Line
	14450 2000 14450 2400
Wire Wire Line
	14450 2400 14450 2800
Wire Wire Line
	14450 2800 14450 3200
Wire Wire Line
	14450 3200 14450 3600
Wire Wire Line
	14450 3600 14450 4000
Wire Wire Line
	14450 4000 14450 4400
Wire Wire Line
	11850 3700 11850 3850
Wire Wire Line
	14000 4500 14550 4500
Wire Wire Line
	13650 4500 14000 4500
Wire Wire Line
	13650 2600 13650 3800
Wire Wire Line
	7550 7550 7550 7650
Wire Wire Line
	7550 7650 7550 7800
Wire Wire Line
	8050 6450 8200 6450
Wire Wire Line
	8200 7350 8700 7350
Wire Wire Line
	8050 7250 8700 7250
Wire Wire Line
	11850 6500 11950 6500
Wire Wire Line
	14550 8400 14700 8400
Wire Wire Line
	14450 5500 14700 5500
Wire Wire Line
	14550 8000 14550 8400
Wire Wire Line
	14550 7600 14550 8000
Wire Wire Line
	14550 7200 14550 7600
Wire Wire Line
	14550 6800 14550 7200
Wire Wire Line
	14550 6400 14550 6800
Wire Wire Line
	14550 6000 14550 6400
Wire Wire Line
	14450 5900 14450 6300
Wire Wire Line
	14450 6300 14450 6700
Wire Wire Line
	14450 6700 14450 7100
Wire Wire Line
	14450 7100 14450 7500
Wire Wire Line
	14450 7500 14450 7900
Wire Wire Line
	14450 7900 14450 8300
Wire Wire Line
	11850 7600 11850 7850
Wire Wire Line
	14000 8400 14550 8400
Wire Wire Line
	13650 8400 14000 8400
Wire Wire Line
	13650 6500 13650 7800
Wire Wire Line
	4100 6200 4800 6200
Text Notes 750  6850 0    60   ~ 0
IO_2
Text Notes 750  6950 0    60   ~ 0
IO_3
Text Notes 750  7650 0    60   ~ 0
IO_10
Text Notes 750  7750 0    60   ~ 0
IO_9
Text Notes 750  7850 0    60   ~ 0
IO_11
Text Notes 750  8050 0    60   ~ 0
IO_0
Text Notes 4250 7850 0    60   ~ 0
IO_8
Text Notes 4250 7950 0    60   ~ 0
IO_7
Text Notes 4250 8050 0    60   ~ 0
IO_1
Text Notes 4250 7050 0    60   ~ 0
IO_14
Text Notes 4250 7150 0    60   ~ 0
IO_15
Text Notes 5750 4000 0    60   ~ 0
IO_2
Text Notes 5750 3900 0    60   ~ 0
IO_3
Text Notes 5700 3450 0    60   ~ 0
IO_14
Text Notes 5700 3350 0    60   ~ 0
IO_15
Text Notes 3050 2100 0    60   ~ 0
IO_8
Text Notes 3000 1300 0    60   ~ 0
IO_7
Text Notes 3000 1400 0    60   ~ 0
IO_11
Text Notes 3000 1500 0    60   ~ 0
IO_9
Text Notes 3000 1600 0    60   ~ 0
IO_10
$EndSCHEMATC
